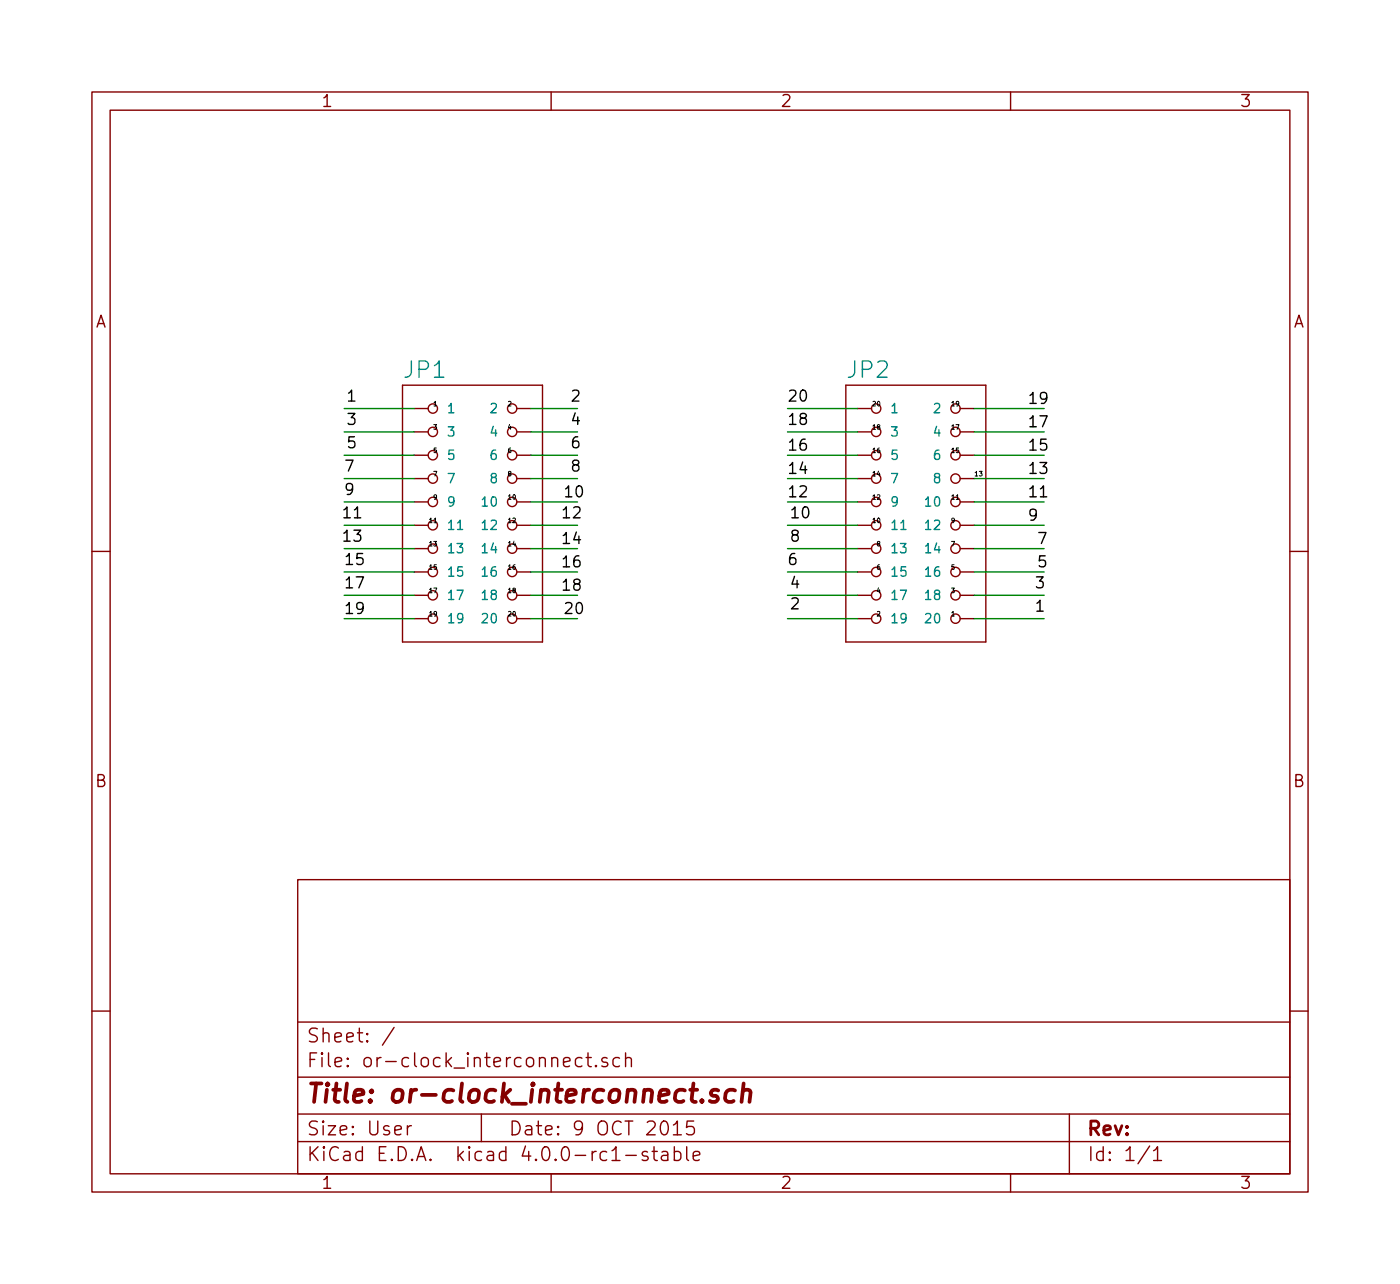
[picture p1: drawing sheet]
EESchema Schematic File Version 2
LIBS:or-clock_interconnect
EELAYER 25 0
EELAYER END
$Descr User 6000 5500
encoding utf-8
Sheet 1 1
Title "or-clock_interconnect.sch"
Date "9 OCT 2015"
Rev ""
Comp ""
Comment1 ""
Comment2 ""
Comment3 ""
Comment4 ""
$EndDescr
$Comp
L PINHD-2X10_90 JP1
U 1 1
P 1975 2150
F 0 "JP1" H 1726 2675 70  0000 L BNN
F 1 "~" H 1965 2040 70  0001 L TNN
F 2 "nixkit_interconnect:2X10_90" H 1965 1940 70  0001 L TNN
F 3 "" H 1975 2150 60  0001 C CNN
	1    1975 2150
	1    0    0    -1  
$EndComp
$Comp
L PINHD-2X10_90 JP2
U 1 1
P 3875 2150
F 0 "JP2" H 3626 2675 70  0000 L BNN
F 1 "~" H 3865 2040 70  0001 L TNN
F 2 "nixkit_interconnect:2X10_90" H 3865 1940 70  0001 L TNN
F 3 "" H 3875 2150 60  0001 C CNN
	1    3875 2150
	1    0    0    -1  
$EndComp
Wire Wire Line
	1775 1750 1475 1750
Text Label 1485 1730 0    47   ~ 0
1
Wire Wire Line
	4175 2650 4475 2650
Text Label 4435 2630 0    47   ~ 0
1
Wire Wire Line
	2275 1750 2475 1750
Text Label 2445 1730 0    47   ~ 0
2
Wire Wire Line
	3675 2650 3375 2650
Text Label 3385 2620 0    47   ~ 0
2
Wire Wire Line
	1775 1850 1475 1850
Text Label 1485 1830 0    47   ~ 0
3
Wire Wire Line
	4175 2550 4475 2550
Text Label 4435 2530 0    47   ~ 0
3
Wire Wire Line
	2275 1850 2475 1850
Text Label 2445 1830 0    47   ~ 0
4
Wire Wire Line
	3675 2550 3375 2550
Text Label 3385 2530 0    47   ~ 0
4
Wire Wire Line
	1775 1950 1475 1950
Text Label 1485 1930 0    47   ~ 0
5
Wire Wire Line
	4175 2450 4475 2450
Text Label 4445 2440 0    47   ~ 0
5
Wire Wire Line
	2275 1950 2475 1950
Text Label 2445 1930 0    47   ~ 0
6
Wire Wire Line
	3675 2450 3375 2450
Text Label 3375 2430 0    47   ~ 0
6
Wire Wire Line
	1775 2050 1475 2050
Text Label 1475 2030 0    47   ~ 0
7
Wire Wire Line
	4175 2350 4475 2350
Text Label 4445 2340 0    47   ~ 0
7
Wire Wire Line
	2275 2050 2475 2050
Text Label 2445 2030 0    47   ~ 0
8
Wire Wire Line
	3675 2350 3375 2350
Text Label 3385 2330 0    47   ~ 0
8
Wire Wire Line
	1775 2150 1475 2150
Text Label 1475 2130 0    47   ~ 0
9
Wire Wire Line
	4175 2250 4475 2250
Text Label 4405 2240 0    47   ~ 0
9
Wire Wire Line
	2275 2150 2475 2150
Text Label 2415 2140 0    47   ~ 0
10
Wire Wire Line
	3675 2250 3375 2250
Text Label 3385 2230 0    47   ~ 0
10
Wire Wire Line
	1775 2250 1475 2250
Text Label 1465 2230 0    47   ~ 0
11
Wire Wire Line
	4175 2150 4475 2150
Text Label 4405 2140 0    47   ~ 0
11
Wire Wire Line
	2275 2250 2475 2250
Text Label 2405 2230 0    47   ~ 0
12
Wire Wire Line
	3675 2150 3375 2150
Text Label 3375 2140 0    47   ~ 0
12
Wire Wire Line
	1775 2350 1475 2350
Text Label 1465 2330 0    47   ~ 0
13
Wire Wire Line
	4175 2050 4475 2050
Text Label 4405 2040 0    47   ~ 0
13
Wire Wire Line
	2275 2350 2475 2350
Text Label 2405 2340 0    47   ~ 0
14
Wire Wire Line
	3675 2050 3375 2050
Text Label 3375 2040 0    47   ~ 0
14
Wire Wire Line
	1775 2450 1475 2450
Text Label 1475 2430 0    47   ~ 0
15
Wire Wire Line
	4175 1950 4475 1950
Text Label 4405 1940 0    47   ~ 0
15
Wire Wire Line
	2275 2450 2475 2450
Text Label 2405 2440 0    47   ~ 0
16
Wire Wire Line
	3675 1950 3375 1950
Text Label 3375 1940 0    47   ~ 0
16
Wire Wire Line
	1775 2550 1475 2550
Text Label 1475 2530 0    47   ~ 0
17
Wire Wire Line
	4175 1850 4475 1850
Text Label 4405 1840 0    47   ~ 0
17
Wire Wire Line
	2275 2550 2475 2550
Text Label 2405 2540 0    47   ~ 0
18
Wire Wire Line
	3675 1850 3375 1850
Text Label 3375 1830 0    47   ~ 0
18
Wire Wire Line
	1775 2650 1475 2650
Text Label 1475 2640 0    47   ~ 0
19
Wire Wire Line
	4175 1750 4475 1750
Text Label 4405 1740 0    47   ~ 0
19
Wire Wire Line
	2275 2650 2475 2650
Text Label 2415 2640 0    47   ~ 0
20
Wire Wire Line
	3675 1750 3375 1750
Text Label 3375 1730 0    47   ~ 0
20
Text Label 1875 1750 2    20   ~ 0
1
Text Label 4075 2650 0    20   ~ 0
1
Text Label 2175 1750 0    20   ~ 0
2
Text Label 3775 2650 2    20   ~ 0
2
Text Label 1875 1850 2    20   ~ 0
3
Text Label 4075 2550 0    20   ~ 0
3
Text Label 2175 1850 0    20   ~ 0
4
Text Label 3775 2550 2    20   ~ 0
4
Text Label 1875 1950 2    20   ~ 0
5
Text Label 4075 2450 0    20   ~ 0
5
Text Label 2175 1950 0    20   ~ 0
6
Text Label 3775 2450 2    20   ~ 0
6
Text Label 1875 2050 2    20   ~ 0
7
Text Label 4075 2350 0    20   ~ 0
7
Text Label 2175 2050 0    20   ~ 0
8
Text Label 3775 2350 2    20   ~ 0
8
Text Label 1875 2150 2    20   ~ 0
9
Text Label 4075 2250 0    20   ~ 0
9
Text Label 2175 2150 0    20   ~ 0
10
Text Label 3775 2250 2    20   ~ 0
10
Text Label 1875 2250 2    20   ~ 0
11
Text Label 4075 2150 0    20   ~ 0
11
Text Label 2175 2250 0    20   ~ 0
12
Text Label 3775 2150 2    20   ~ 0
12
Text Label 1875 2350 2    20   ~ 0
13
Text Label 4175 2050 0    20   ~ 0
13
Text Label 2175 2350 0    20   ~ 0
14
Text Label 3775 2050 2    20   ~ 0
14
Text Label 1875 2450 2    20   ~ 0
15
Text Label 4075 1950 0    20   ~ 0
15
Text Label 2175 2450 0    20   ~ 0
16
Text Label 3775 1950 2    20   ~ 0
16
Text Label 1875 2550 2    20   ~ 0
17
Text Label 4075 1850 0    20   ~ 0
17
Text Label 2175 2550 0    20   ~ 0
18
Text Label 3775 1850 2    20   ~ 0
18
Text Label 1875 2650 2    20   ~ 0
19
Text Label 4075 1750 0    20   ~ 0
19
Text Label 2175 2650 0    20   ~ 0
20
Text Label 3775 1750 2    20   ~ 0
20
$EndSCHEMATC
